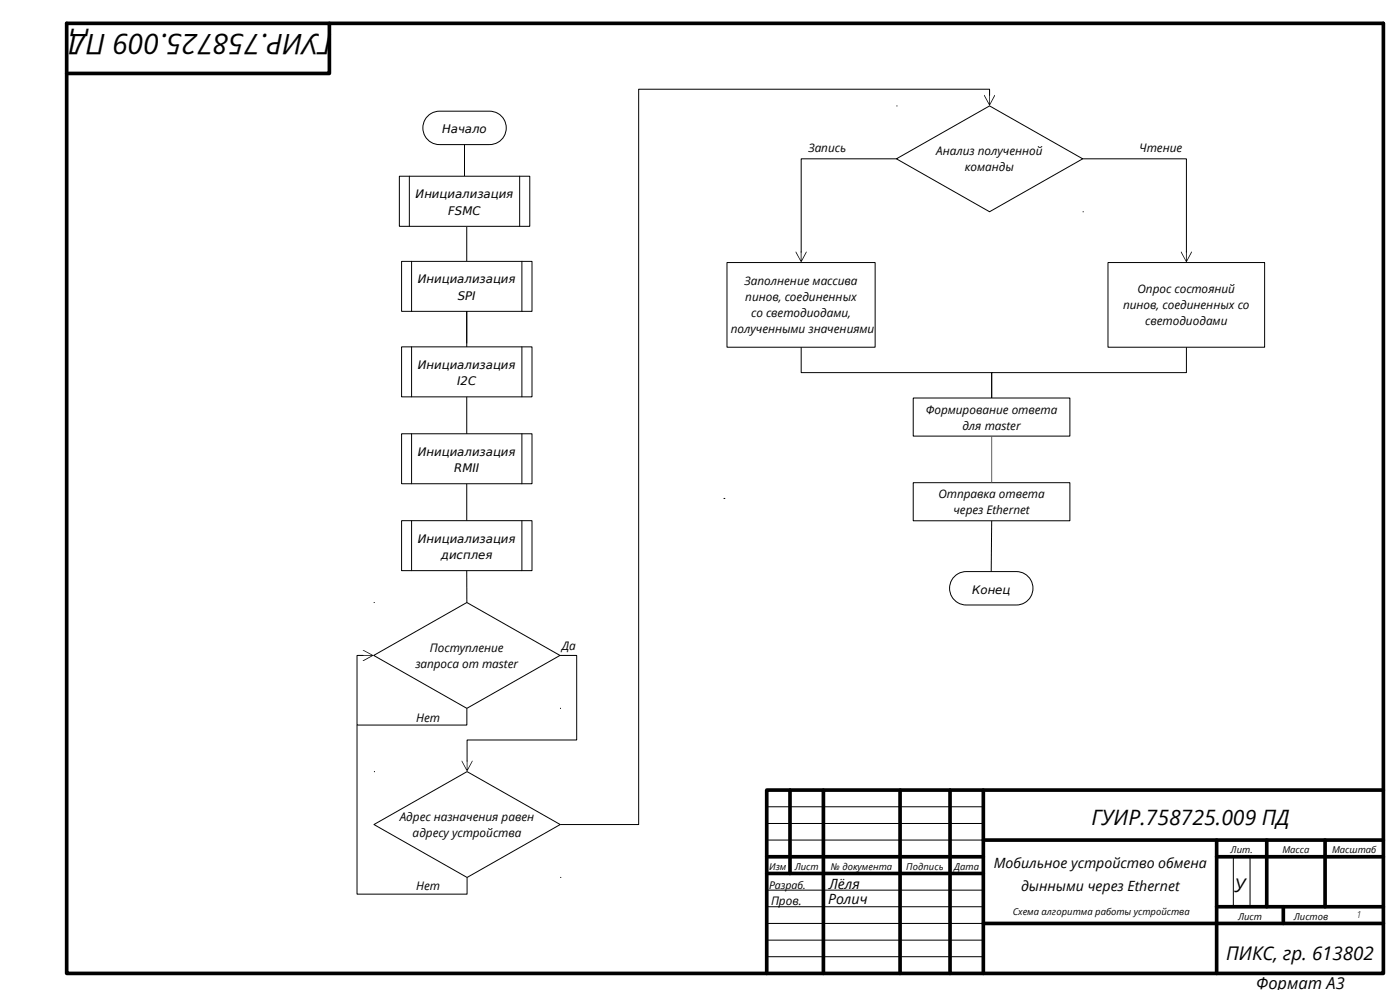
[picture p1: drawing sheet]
<svg xmlns="http://www.w3.org/2000/svg" width="420mm" height="297mm" viewBox="0 0 420 297" stroke-linecap="round" stroke-linejoin="round" font-family="sans-serif">
<g fill="none" stroke="#000" stroke-width="1.1">
<path d="M98.8 7v15h-78.8M415 7h-395v285h395v-285M237 237v25M247 237v55M270 237v55M285 237v55M295 237v55M415 237h-185v55M230 257h65M295 252h120M365 252v40M365 257h50"/>
<path d="M380 252v20M397.5 252v20M230 262h65M295 277h120M365 272h50M385 272v5"/>
</g>
<path d="M217.2 149.5h.1M230 242h65M230 247h65M230 252h65M370 257v15M375 257v15M230 267h65M230 272h65M230 277h65.1M230 282h65M230 287h65" fill="none" stroke="#000" stroke-width=".3"/>
<path d="M128.1 35a5 5 0 0 1 3.7-1.6h15.1a5 5 0 0 1 5 5 5 5 0 0 1-5 5h-15.1a5 5 0 0 1-4.5-3 5 5 0 0 1 .8-5.4z" fill-rule="evenodd" fill="#fff"/>
<path d="M128.1 35a5 5 0 0 1 3.7-1.6h15.1a5 5 0 0 1 5 5 5 5 0 0 1-5 5h-15.1a5 5 0 0 1-4.5-3 5 5 0 0 1 .8-5.4zM139.3 43.4v9.5M140 67.8v10.6M140 93.4v10.6" fill="none" stroke="#000" stroke-width=".3"/>
<path d="M119.8 52.9h39.1v15h-39.1z" fill-rule="evenodd" fill="#fff"/>
<path d="M119.8 52.9h39.1v15h-39.1zM122.8 52.9v15M155.9 52.9v15" fill="none" stroke="#000" stroke-width=".3"/>
<path d="M120.5 78.4h39.1v15h-39.1z" fill-rule="evenodd" fill="#fff"/>
<path d="M120.5 78.4h39.1v15h-39.1zM123.5 78.4v15M156.6 78.4v15" fill="none" stroke="#000" stroke-width=".3"/>
<path d="M120.5 104.1h39.1v14.9h-39.1z" fill-rule="evenodd" fill="#fff"/>
<path d="M120.5 104.1h39.1v14.9h-39.1zM123.5 104.1v14.9M156.6 104.1v14.9" fill="none" stroke="#000" stroke-width=".3"/>
<path d="M120.5 130.1h39.1v15h-39.1z" fill-rule="evenodd" fill="#fff"/>
<path d="M140 119v11.1M120.5 130.1h39.1v15h-39.1zM123.5 130.1v15M156.6 130.1v15" fill="none" stroke="#000" stroke-width=".3"/>
<path d="M120.5 156.2h39.1v15h-39.1z" fill-rule="evenodd" fill="#fff"/>
<path d="M120.5 156.2h39.1v15h-39.1zM123.5 156.2v15M140 145.1v11.1M156.6 156.2v15" fill="none" stroke="#000" stroke-width=".3"/>
<path d="M112.1 196.6l28-15.9 27.9 15.9-27.9 15.9z" fill-rule="evenodd" fill="#fff"/>
<path d="M112.1 196.6l28-15.9 27.9 15.9-27.9 15.9zM112.1 180.7h.1M168 212.5h.1" fill="none" stroke="#000" stroke-width=".3"/>
<path d="M112.2 247.4l27.9-15.9 28 15.9-28 15.8z" fill-rule="evenodd" fill="#fff"/>
<path d="M140 171.2l.1 9.5M109 196.6h-1.9v20.9h33v-5M168 196.6h5v25.4h-32.9v6.4M107.1 217.5v50.7h33v-5M112.2 231.5h.1M112.2 247.4l27.9-15.9 28 15.9-28 15.8zM168.1 263.2h.1" fill="none" stroke="#000" stroke-width=".3"/>
<g fill="#000">
<path d="M108.8 195l3.3 1.6-3.3 1.7 2.6-1.6h-2.6v-.2h2.6z" fill-rule="evenodd"/>
<path d="M138.5 228.2l1.5 2.6v-2.6h.2v2.6l1.5-2.6-1.6 3.3z" fill-rule="evenodd"/>
</g>
<path d="M268.9 47.6l28-15.8 27.9 15.8-27.9 15.9z" fill-rule="evenodd" fill="#fff"/>
<path d="M268.9 31.8h.1M296.9 28.7v-1.9h-105.3v220.6h-23.5M268.9 47.6l28-15.8 27.9 15.8-27.9 15.9zM324.8 63.5h.1" fill="none" stroke="#000" stroke-width=".3"/>
<path d="M295.2 28.5l1.6 2.6v-2.6h.2v2.6l1.5-2.6-1.6 3.3z" fill-rule="evenodd" fill="#000"/>
<path d="M218.1 78.8h44.4v25.4h-44.4z" fill-rule="evenodd" fill="#fff"/>
<path d="M218.1 78.8h44.4v25.4h-44.4z" fill="none" stroke="#000" stroke-width=".3"/>
<path d="M332.4 78.8h47v25.4h-47z" fill-rule="evenodd" fill="#fff"/>
<path d="M332.4 78.8h47v25.4h-47z" fill="none" stroke="#000" stroke-width=".3"/>
<path d="M274 119.4h47v11.4h-47z" fill-rule="evenodd" fill="#fff"/>
<path d="M274 119.4h47v11.4h-47z" fill="none" stroke="#000" stroke-width=".3"/>
<path d="M274 144.8h47v11.4h-47z" fill-rule="evenodd" fill="#fff"/>
<path d="M274 144.8h47v11.4h-47z" fill="none" stroke="#000" stroke-width=".3"/>
<path d="M286.2 173.1a5 5 0 0 1 3.7-1.6h15a5 5 0 0 1 5 5 5 5 0 0 1-5 5h-15a5 5 0 0 1-4.6-3 5 5 0 0 1 .9-5.4z" fill-rule="evenodd" fill="#fff"/>
<path d="M268.9 47.6h-28.6v28.1M324.8 47.6h31.1v28.1M240.3 104.2v7.6h57.2v7.6v-7.6h58.4v-7.6M297.5 156.2l-.1 15.3M286.2 173.1a5 5 0 0 1 3.7-1.6h15a5 5 0 0 1 5 5 5 5 0 0 1-5 5h-15a5 5 0 0 1-4.6-3 5 5 0 0 1 .9-5.4z" fill="none" stroke="#000" stroke-width=".3"/>
<g fill="#000">
<path d="M238.7 75.5l1.5 2.6v-2.6h.3v2.6l1.5-2.6-1.7 3.3z" fill-rule="evenodd"/>
<path d="M354.3 75.5l1.5 2.6v-2.6h.2v2.6l1.5-2.6-1.6 3.3z" fill-rule="evenodd"/>
</g>
<path d="M297.5 130.8v14" fill="none" stroke="#3465a4" stroke-width=".3"/>
<text font-size="8.5" x="99.7" y="10.1" transform="rotate(-180 99.7 10.1)">ГУИР.758725.009 ПД</text>
<text font-size="6.3" x="327.4" y="247.5">ГУИР.758725.009 ПД</text>
<g font-size="5.6">
<text x="370.4" y="267.5">У</text>
<text x="367.8" y="287.9">ПИКС, гр. 613802</text>
</g>
<text font-size="4.9" x="376.8" y="296.7">Формат А3</text>
<g font-size="4.2">
<text x="298.1" y="260.4">Мобильное устройство обмена</text>
<text x="248.7" y="266.8">Лёля</text>
<text x="306.3" y="267.3">дынными через Ethernet</text>
<text x="248.4" y="271.1">Ролич</text>
</g>
<g font-size="3.5">
<text x="132.6" y="40">Начало</text>
<text x="242.5" y="45.7">Запись</text>
<text x="280.9" y="46.6">Анализ полученной</text>
<text x="341.8" y="45.7">Чтение</text>
<text x="289.5" y="51.4">команды</text>
<text x="124.7" y="59.5">Инициализация</text>
<text x="134.4" y="64.5">FSMC</text>
<text x="125.3" y="85">Инициализация</text>
<text x="137.3" y="90">SPI</text>
<text x="223.4" y="85.6">Заполнение массива</text>
<text x="341.2" y="88">Опрос состояний</text>
<text x="223.6" y="90.4">пинов, соединенных</text>
<text x="225.3" y="95.2">со светодиодами,</text>
<text x="336.9" y="92.8">пинов, соединенных со</text>
<text x="219.2" y="100">полученными значениями</text>
<text x="343.6" y="97.6">светодиодами</text>
<text x="125.3" y="110.7">Инициализация</text>
<text x="137.2" y="115.6">I2C</text>
<text x="277.7" y="124.1">Формирование ответа</text>
<text x="288.7" y="128.9">для master</text>
<text x="125.3" y="136.8">Инициализация</text>
<text x="136.2" y="141.7">RMII</text>
<text x="281.6" y="149.5">Отправка ответа</text>
<text x="286" y="154.3">через Ethernet</text>
<text x="125.3" y="162.8">Инициализация</text>
<text x="132.3" y="167.8">дисплея</text>
<text x="291.6" y="178.1">Конец</text>
<text x="129" y="195.6">Поступление</text>
<text x="168.6" y="194.9">Да</text>
<text x="124.6" y="200.4">запроса от master</text>
<text x="124.8" y="216.5">Нет</text>
<text x="119.9" y="246.3">Адрес назначения равен</text>
<text x="123.8" y="251.1">адресу устройства</text>
<text x="124.8" y="267">Нет</text>
<text x="231.3" y="271.4">Пров.</text>
</g>
<text font-size="3.2" x="230.7" y="266.7">Разраб.</text>
<g font-size="2.8">
<text x="369.2" y="256">Лит.</text>
<text x="384.7" y="256">Масса</text>
<text x="399.6" y="256">Масштаб</text>
<text x="230.8" y="261.1">Изм</text>
<text x="238.4" y="261">Лист</text>
<text x="249.3" y="261">№ документа</text>
<text x="271.9" y="261">Подпись</text>
<text x="286.3" y="261">Дата</text>
<text x="303.8" y="274.3">Схема алгоритма работы устройства</text>
<text x="388.1" y="275.9">Листов</text>
<text x="406.9" y="275.5">1</text>
<text x="371.4" y="276">Лист</text>
</g>
</svg>
